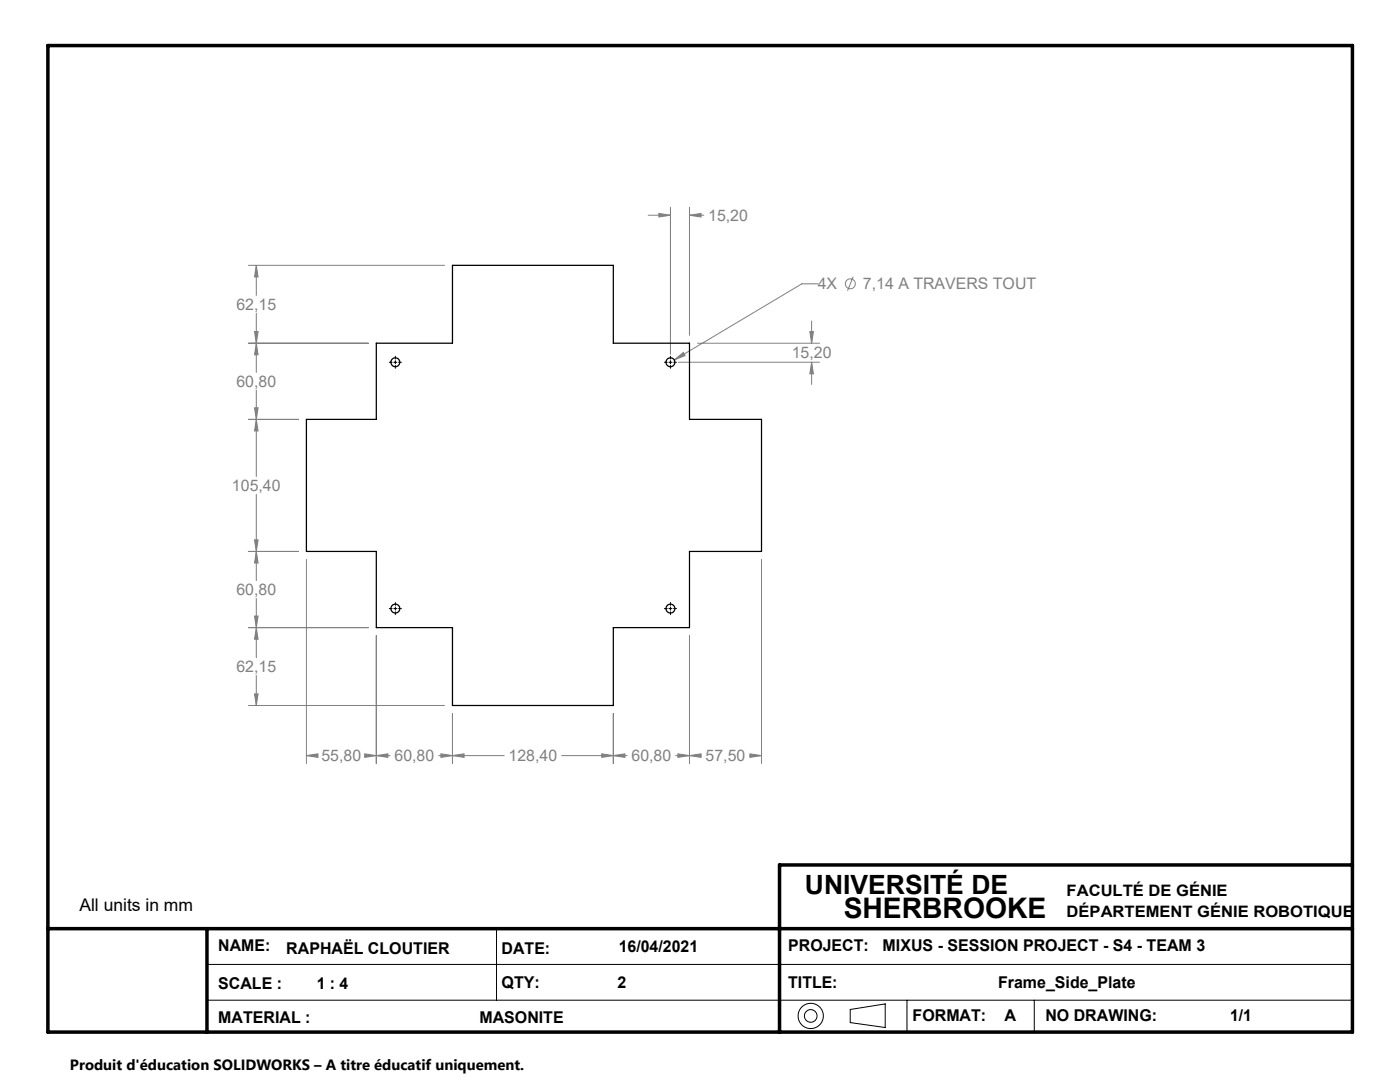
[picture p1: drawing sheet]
<svg xmlns="http://www.w3.org/2000/svg" width="279mm" height="216mm" viewBox="0 0 279 216" stroke-linecap="round" stroke-linejoin="round" font-family="sans-serif">
<g fill="none" stroke="#000" stroke-width=".2">
<path d="M77.7 72.3h.6M78.6 72.3h.6M78.9 71.1v.5M78.9 72v.6M78.9 72.9v.6M79.5 72.3h.6M132.6 72.3h.6M133.5 72.3h.6M133.8 71.1v.5M133.8 72v.6M133.8 72.9v.6M134.4 72.3h.6"/>
<path d="M77.7 121.4h.6M78.6 121.4h.6M78.9 120.2v.6M78.9 121.1v.7M78.9 122.1v.5M79.5 121.4h.6M132.6 121.4h.6M133.5 121.4h.6M133.8 120.2v.6M133.8 121.1v.7M133.8 122.1v.5M134.4 121.4h.6"/>
<path d="M41.3 192.4h228.6M41.3 199.6h228.6M99.1 185.3v14.3M181 199.6v6.3M206.4 199.6v6.3M169.7 201.4l7-1.1v4.7l-7-1z"/>
<circle cx="161.8" cy="202.7" r="2.52"/>
<circle cx="161.8" cy="202.7" r="1.26"/>
</g>
<path d="M9.6 9.1h260.3v196.8h-260.3zM269.9 172.6h-114.3v33.3M9.6 185.3h260.3M41.3 185.3v20.6" fill="none" stroke="#000" stroke-width=".7"/>
<g fill="none" stroke="#808080" stroke-width=".2">
<path d="M49.6 52.9h39.1M51.2 52.9l.3 2.4h-.7zM51.2 52.9v6M129.4 42.9h4.4M131.5 42.6l2.3 .3-2.3 .4zM133.8 41.4v29.3M137.6 42.9l2.3-.3v.7zM137.6 41.4v25.5M137.6 42.9h2.9M163.2 56.6h-3.2l-25.4 15.2M170.3 55.2l-1.2 2.8M49.6 68.5h23.9"/>
<path d="M50.8 66.2h.7l-.3 2.3zM51.2 68.5l.3 2.3h-.7zM51.2 62.5v11.8M51.2 77.9v17.2M134.6 71.8l1.8-1.5 .3 .6zM135.4 72.3h28.2M139.2 68.5h24.4M161.6 66.2h.7l-.3 2.3zM162 64v4.5M162 72.3v4.4M162 72.3l.3 2.3h-.7zM49.6 83.7h10"/>
<path d="M50.8 81.4h.7l-.3 2.3zM51.2 83.7l.3 2.3h-.7zM51.2 98.6v17.3M49.6 110h10M50.8 107.7h.7l-.3 2.3zM51.2 110l.3 2.3h-.7zM51.2 119.4v11.8M61.2 111.6v40.8M152 111.6v40.8M49.6 125.2h23.9M50.8 122.9h.7l-.3 2.3zM50.8 138.5h.7l-.3 2.3z"/>
<path d="M51.2 125.2l.3 2.3h-.7zM51.2 134.8v6M75.1 126.8v25.6M137.6 126.8v25.6M49.6 140.8h39.1M61.2 150.8l2.3-.4v.7zM61.2 150.8h2.1M72.8 150.4l2.3 .4-2.3 .3zM73 150.8h4.9M75.1 150.8l2.3-.4v.7zM87.6 150.8h13M88 150.4l2.3 .4-2.3 .3z"/>
<path d="M90.3 150.8l2.3-.4v.7zM90.3 142.4v10M112.1 150.8h13.1M120.1 150.4l2.3 .4-2.3 .3zM122.4 142.4v10M122.4 150.8l2.3-.4v.7zM134.9 150.8h5M135.3 150.4l2.3 .4-2.3 .3zM137.6 150.8l2.3-.4v.7zM149.6 150.8h2.4M149.7 150.4l2.3 .4-2.3 .3z"/>
<circle cx="169.7" cy="56.6" r=".99"/>
</g>
<path d="M51.2 83.7l.3 2.3h-.7zM50.8 107.7h.7l-.3 2.3zM51.2 68.5l.3 2.3h-.7zM50.8 81.4h.7l-.3 2.3zM51.2 52.9l.3 2.4h-.7zM50.8 66.2h.7l-.3 2.3zM61.2 150.8l2.3-.4v.7zM72.8 150.4l2.3 .4-2.3 .3zM75.1 150.8l2.3-.4v.7zM88 150.4l2.3 .4-2.3 .3zM90.3 150.8l2.3-.4v.7zM120.1 150.4l2.3 .4-2.3 .3zM122.4 150.8l2.3-.4v.7zM135.3 150.4l2.3 .4-2.3 .3zM137.6 150.8l2.3-.4v.7zM149.7 150.4l2.3 .4-2.3 .3zM51.2 110l.3 2.3h-.7zM50.8 122.9h.7l-.3 2.3zM51.2 125.2l.3 2.3h-.7zM50.8 138.5h.7l-.3 2.3zM134.6 71.8l2.1-.9-.3-.6zM131.5 42.6l2.3 .3-2.3 .4zM137.6 42.9l2.3-.3v.7zM162 72.3l.3 2.3h-.7zM161.6 66.2h.7l-.3 2.3z" fill="#808080"/>
<g fill="none" stroke="#000" stroke-width=".25">
<path d="M90.3 52.9h32.1v15.6h15.2v15.2h14.4v26.3h-14.4v15.2h-15.2v15.6h-32.1v-15.6h-15.2v-15.2h-13.9v-26.3h13.9v-15.2h15.2z"/>
<circle cx="78.9" cy="72.3" r=".89"/>
<circle cx="133.8" cy="72.3" r=".89"/>
<circle cx="78.9" cy="121.4" r=".89"/>
<circle cx="133.8" cy="121.4" r=".89"/>
</g>
<text font-size="5.6" x="168.4" y="183.2">SHERBROOKE</text>
<text font-size="5.3" x="160.6" y="178.4">UNIVERSITÉ DE</text>
<text font-size="3.5" x="15.8" y="181.7">All units in mm</text>
<g font-size="3.2" fill="#808080">
<text x="141.3" y="44">15,20</text>
<text x="163.2" y="57.7">4X</text>
<text x="172.2" y="57.7">7,14 A TRAVERS TOUT</text>
<text x="47.2" y="61.8">62,15</text>
<text x="158" y="71.4">15,20</text>
<text x="47.2" y="77.1">60,80</text>
<text x="46.3" y="97.9">105,40</text>
<text x="47.2" y="118.7">60,80</text>
<text x="47.2" y="134.1">62,15</text>
<text x="64.2" y="151.8">55,80</text>
<text x="78.7" y="151.8">60,80</text>
<text x="101.5" y="151.8">128,40</text>
<text x="126" y="151.8">60,80</text>
<text x="140.8" y="151.8">57,50</text>
</g>
<g font-size="3.2">
<text x="43.6" y="189.7">NAME:</text>
<text x="57.1" y="190.4">RAPHAËL CLOUTIER</text>
<text x="100.1" y="190.3">DATE:</text>
<text x="123.5" y="190">16/04/2021</text>
<text x="157.3" y="189.8">PROJECT:</text>
<text x="176.1" y="189.8">MIXUS - SESSION PROJECT - S4 - TEAM 3</text>
<text x="43.6" y="197.3">SCALE :</text>
<text x="63.2" y="197.3">1 : 4</text>
<text x="100.1" y="197.2">QTY:</text>
<text x="123.2" y="197.2">2</text>
<text x="157.3" y="197.2">TITLE:</text>
<text x="199.2" y="197.1">Frame_Side_Plate</text>
<text x="182.1" y="203.8">FORMAT:</text>
<text x="200.5" y="203.8">A</text>
<text x="208.6" y="203.8">NO DRAWING:</text>
<text x="245.5" y="203.7">1/1</text>
<text x="43.6" y="204">MATERIAL :</text>
<text x="95.7" y="204">MASONITE</text>
</g>
<g font-size="3.1">
<text x="212.9" y="178.8">FACULTÉ DE GÉNIE</text>
<text x="212.9" y="183.1">DÉPARTEMENT GÉNIE ROBOTIQUE</text>
</g>
<text font-size="3" x="14" y="213.5">Produit d'éducation SOLIDWORKS – A titre éducatif uniquement.</text>
</svg>
